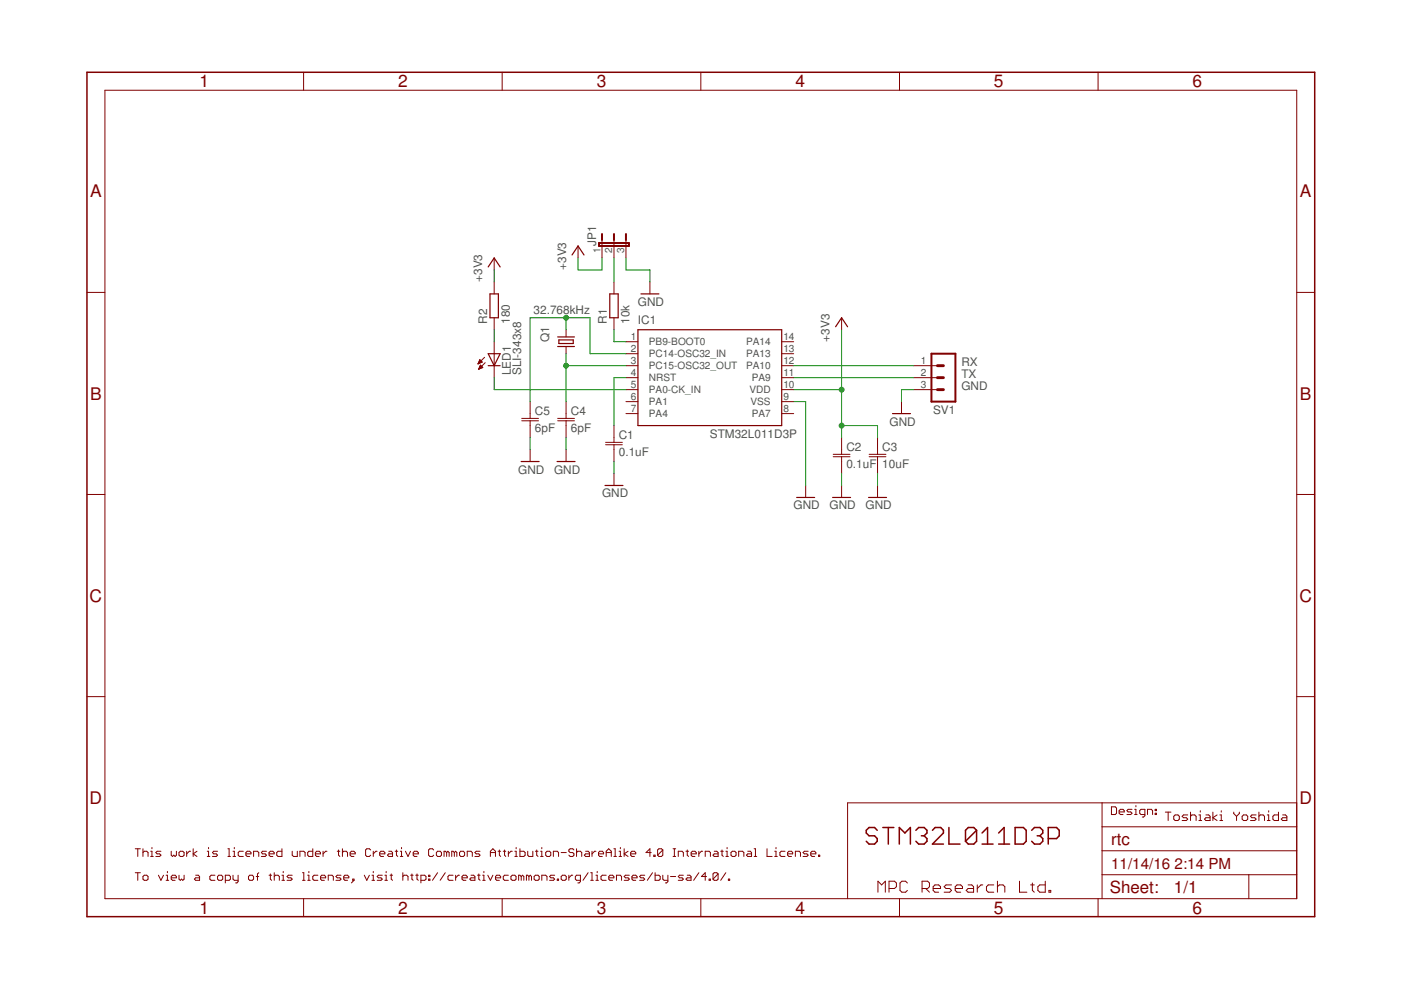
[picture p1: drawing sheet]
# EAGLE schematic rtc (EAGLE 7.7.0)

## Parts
C1  0.1uF  C-JIS050-024X044  [C050-024X044]
C2  0.1uF  C-JIS0603  [C0603]
C3  10uF  C-JIS0603  [C0603]
C4  6pF  C-JIS050-024X044  [C050-024X044]
C5  6pF  C-JIS050-024X044  [C050-024X044]
IC1  STM32L011D3P  [TSSOP14]
JP1  JP2E  [JP2]
LED1  SLI-343x8  LED3MM  [LED3MM]
Q1  32.768kHz  CRYSTALTC26V  [TC26V]
R1  10k  R-EU_0207/2V  [0207/2V]
R2  180  R-EU_0207/2V  [0207/2V]
SV1  MA03-1  [MA03-1]

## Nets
+3V3: C2.1 C3.1 JP1.1 R2.2
GND: C1.2 C2.2 C3.2 C4.2 C5.2 JP1.3 SV1.3
N$1: SV1.2
N$2: R1.1
N$3: SV1.1
N$4: C1.1
N$5: IC1.5(PA0-CK_IN) LED1.K(C)
N$6: JP1.2 R1.2
N$9: LED1.A R2.1
N$22: C4.1 IC1.3(PC15-OSC32_OUT) Q1.1
N$23: C5.1 IC1.2(PC14-OSC32_IN) Q1.2
Unconnected: IC1.1(PB9-BOOT0) IC1.4(NRST) IC1.6(PA1) IC1.7(PA4) IC1.8(PA7) IC1.11(PA9) IC1.12(PA10) IC1.13(PA13) IC1.14(PA14)

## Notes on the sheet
- RX
- TX
- GND
- Design:
- Toshiaki Yoshida
- STM32L011D3P
- This work is licensed under the Creative Commons Attribution-ShareAlike 4.0 International License.
- To view a copy of this license, visit http://creativecommons.org/licenses/by-sa/4.0/.
- MPC Research Ltd.

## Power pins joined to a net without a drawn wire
VDD: IC1.10(VDD)
VSS: IC1.9(VSS)
